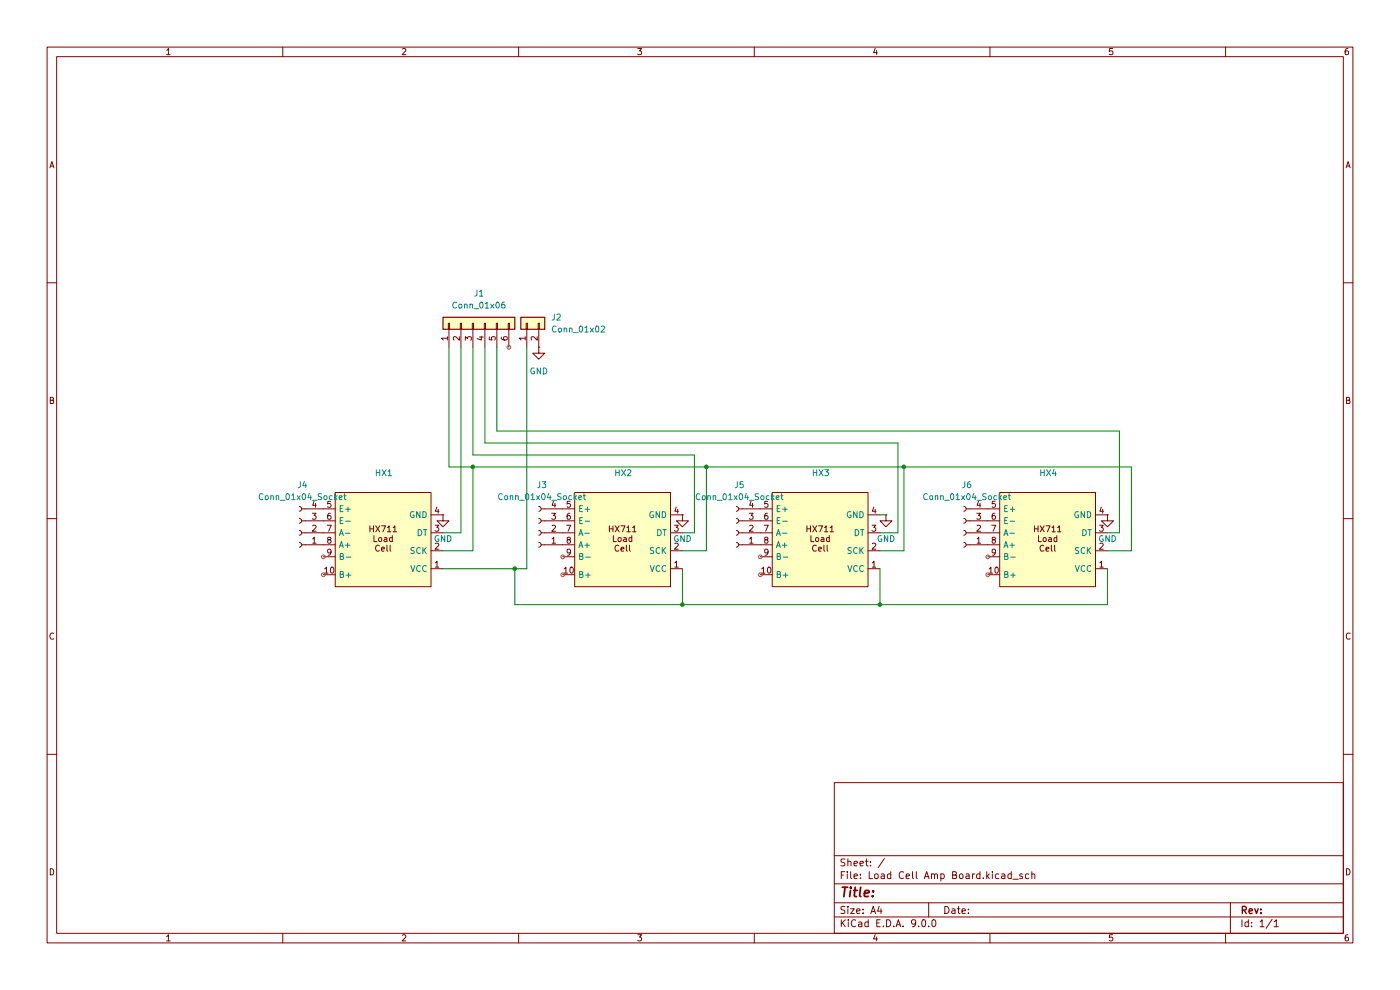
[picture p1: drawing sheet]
(kicad_sch
 (version 20250114)
 (generator "eeschema")
 (generator_version "9.0")
 (paper "A4")
 (lib_symbols
  (symbol "Arduino Custom:HX711_Load_Cell_Amp_Board" (exclude_from_sim no) (in_bom yes) (on_board yes)
   (property "Reference" "HX711" (at 3.81 21.59 0) (effects (font (size 1.27 1.27))))
   (property "Value" "" (at 0 0 0) (effects (font (size 1.27 1.27))))
   (property "Footprint" "" (at 0 0 0) (effects (font (size 1.27 1.27)) (hide yes)))
   (property "Datasheet" "" (at 0 0 0) (effects (font (size 1.27 1.27)) (hide yes)))
   (property "Description" "" (at 0 0 0) (effects (font (size 1.27 1.27)) (hide yes)))
   (symbol "HX711_Load_Cell_Amp_Board_1_1"
    (rectangle (start -20.32 20) (end 0 0) (stroke (width 0) (type solid)) (fill (type color) (color 255 255 194 1)))
    (text "HX711\nLoad\nCell" (at -10.16 10.16 0) (effects (font (size 1.27 1.27))))
    (pin bidirectional line (at -22.86 16.51 0) (length 2.54) (name "E+" (effects (font (size 1.27 1.27)))) (number "5" (effects (font (size 1.27 1.27)))))
    (pin bidirectional line (at -22.86 13.97 0) (length 2.54) (name "E-" (effects (font (size 1.27 1.27)))) (number "6" (effects (font (size 1.27 1.27)))))
    (pin bidirectional line (at -22.86 11.43 0) (length 2.54) (name "A-" (effects (font (size 1.27 1.27)))) (number "7" (effects (font (size 1.27 1.27)))))
    (pin bidirectional line (at -22.86 8.89 0) (length 2.54) (name "A+" (effects (font (size 1.27 1.27)))) (number "8" (effects (font (size 1.27 1.27)))))
    (pin bidirectional line (at -22.86 6.35 0) (length 2.54) (name "B-" (effects (font (size 1.27 1.27)))) (number "9" (effects (font (size 1.27 1.27)))))
    (pin bidirectional line (at -22.86 2.54 0) (length 2.54) (name "B+" (effects (font (size 1.27 1.27)))) (number "10" (effects (font (size 1.27 1.27)))))
    (pin power_in line (at 2.54 15.24 180) (length 2.54) (name "GND" (effects (font (size 1.27 1.27)))) (number "4" (effects (font (size 1.27 1.27)))))
    (pin bidirectional line (at 2.54 11.43 180) (length 2.54) (name "DT" (effects (font (size 1.27 1.27)))) (number "3" (effects (font (size 1.27 1.27)))))
    (pin bidirectional line (at 2.54 7.62 180) (length 2.54) (name "SCK" (effects (font (size 1.27 1.27)))) (number "2" (effects (font (size 1.27 1.27)))))
    (pin power_in line (at 2.54 3.81 180) (length 2.54) (name "VCC" (effects (font (size 1.27 1.27)))) (number "1" (effects (font (size 1.27 1.27))))))
   (embedded_fonts no))
  (symbol "Connector:Conn_01x04_Socket"
   (pin_names
    (offset 1.016) (hide yes)) (exclude_from_sim no) (in_bom yes) (on_board yes)
   (property "Reference" "J" (at 0 5.08 0) (effects (font (size 1.27 1.27))))
   (property "Value" "Conn_01x04_Socket" (at 0 -7.62 0) (effects (font (size 1.27 1.27))))
   (property "Footprint" "" (at 0 0 0) (effects (font (size 1.27 1.27)) (hide yes)))
   (property "Datasheet" "~" (at 0 0 0) (effects (font (size 1.27 1.27)) (hide yes)))
   (property "Description" "Generic connector, single row, 01x04, script generated" (at 0 0 0) (effects (font (size 1.27 1.27)) (hide yes)))
   (property "ki_locked" "" (at 0 0 0) (effects (font (size 1.27 1.27))))
   (symbol "Conn_01x04_Socket_1_1"
    (polyline (pts (xy -1.27 2.54) (xy -0.508 2.54)) (stroke (width 0.1524) (type default)) (fill (type none)))
    (polyline (pts (xy -1.27 0) (xy -0.508 0)) (stroke (width 0.1524) (type default)) (fill (type none)))
    (polyline (pts (xy -1.27 -2.54) (xy -0.508 -2.54)) (stroke (width 0.1524) (type default)) (fill (type none)))
    (polyline (pts (xy -1.27 -5.08) (xy -0.508 -5.08)) (stroke (width 0.1524) (type default)) (fill (type none)))
    (arc (start 0 2.032) (mid -0.5058 2.54) (end 0 3.048) (stroke (width 0.1524) (type default)) (fill (type none)))
    (arc (start 0 -0.508) (mid -0.5058 0) (end 0 0.508) (stroke (width 0.1524) (type default)) (fill (type none)))
    (arc (start 0 -3.048) (mid -0.5058 -2.54) (end 0 -2.032) (stroke (width 0.1524) (type default)) (fill (type none)))
    (arc (start 0 -5.588) (mid -0.5058 -5.08) (end 0 -4.572) (stroke (width 0.1524) (type default)) (fill (type none)))
    (pin passive line (at -5.08 2.54 0) (length 3.81) (name "Pin_1" (effects (font (size 1.27 1.27)))) (number "1" (effects (font (size 1.27 1.27)))))
    (pin passive line (at -5.08 0 0) (length 3.81) (name "Pin_2" (effects (font (size 1.27 1.27)))) (number "2" (effects (font (size 1.27 1.27)))))
    (pin passive line (at -5.08 -2.54 0) (length 3.81) (name "Pin_3" (effects (font (size 1.27 1.27)))) (number "3" (effects (font (size 1.27 1.27)))))
    (pin passive line (at -5.08 -5.08 0) (length 3.81) (name "Pin_4" (effects (font (size 1.27 1.27)))) (number "4" (effects (font (size 1.27 1.27))))))
   (embedded_fonts no))
  (symbol "Connector_Generic:Conn_01x02"
   (pin_names
    (offset 1.016) (hide yes)) (exclude_from_sim no) (in_bom yes) (on_board yes)
   (property "Reference" "J" (at 0 2.54 0) (effects (font (size 1.27 1.27))))
   (property "Value" "Conn_01x02" (at 0 -5.08 0) (effects (font (size 1.27 1.27))))
   (property "Footprint" "" (at 0 0 0) (effects (font (size 1.27 1.27)) (hide yes)))
   (property "Datasheet" "~" (at 0 0 0) (effects (font (size 1.27 1.27)) (hide yes)))
   (property "Description" "Generic connector, single row, 01x02, script generated (kicad-library-utils/schlib/autogen/connector/)" (at 0 0 0) (effects (font (size 1.27 1.27)) (hide yes)))
   (symbol "Conn_01x02_1_1"
    (rectangle (start -1.27 1.27) (end 1.27 -3.81) (stroke (width 0.254) (type default)) (fill (type background)))
    (rectangle (start -1.27 0.127) (end 0 -0.127) (stroke (width 0.1524) (type default)) (fill (type none)))
    (rectangle (start -1.27 -2.413) (end 0 -2.667) (stroke (width 0.1524) (type default)) (fill (type none)))
    (pin passive line (at -5.08 0 0) (length 3.81) (name "Pin_1" (effects (font (size 1.27 1.27)))) (number "1" (effects (font (size 1.27 1.27)))))
    (pin passive line (at -5.08 -2.54 0) (length 3.81) (name "Pin_2" (effects (font (size 1.27 1.27)))) (number "2" (effects (font (size 1.27 1.27))))))
   (embedded_fonts no))
  (symbol "Connector_Generic:Conn_01x06"
   (pin_names
    (offset 1.016) (hide yes)) (exclude_from_sim no) (in_bom yes) (on_board yes)
   (property "Reference" "J" (at 0 7.62 0) (effects (font (size 1.27 1.27))))
   (property "Value" "Conn_01x06" (at 0 -10.16 0) (effects (font (size 1.27 1.27))))
   (property "Footprint" "" (at 0 0 0) (effects (font (size 1.27 1.27)) (hide yes)))
   (property "Datasheet" "~" (at 0 0 0) (effects (font (size 1.27 1.27)) (hide yes)))
   (property "Description" "Generic connector, single row, 01x06, script generated (kicad-library-utils/schlib/autogen/connector/)" (at 0 0 0) (effects (font (size 1.27 1.27)) (hide yes)))
   (symbol "Conn_01x06_1_1"
    (rectangle (start -1.27 6.35) (end 1.27 -8.89) (stroke (width 0.254) (type default)) (fill (type background)))
    (rectangle (start -1.27 5.207) (end 0 4.953) (stroke (width 0.1524) (type default)) (fill (type none)))
    (rectangle (start -1.27 2.667) (end 0 2.413) (stroke (width 0.1524) (type default)) (fill (type none)))
    (rectangle (start -1.27 0.127) (end 0 -0.127) (stroke (width 0.1524) (type default)) (fill (type none)))
    (rectangle (start -1.27 -2.413) (end 0 -2.667) (stroke (width 0.1524) (type default)) (fill (type none)))
    (rectangle (start -1.27 -4.953) (end 0 -5.207) (stroke (width 0.1524) (type default)) (fill (type none)))
    (rectangle (start -1.27 -7.493) (end 0 -7.747) (stroke (width 0.1524) (type default)) (fill (type none)))
    (pin passive line (at -5.08 5.08 0) (length 3.81) (name "Pin_1" (effects (font (size 1.27 1.27)))) (number "1" (effects (font (size 1.27 1.27)))))
    (pin passive line (at -5.08 2.54 0) (length 3.81) (name "Pin_2" (effects (font (size 1.27 1.27)))) (number "2" (effects (font (size 1.27 1.27)))))
    (pin passive line (at -5.08 0 0) (length 3.81) (name "Pin_3" (effects (font (size 1.27 1.27)))) (number "3" (effects (font (size 1.27 1.27)))))
    (pin passive line (at -5.08 -2.54 0) (length 3.81) (name "Pin_4" (effects (font (size 1.27 1.27)))) (number "4" (effects (font (size 1.27 1.27)))))
    (pin passive line (at -5.08 -5.08 0) (length 3.81) (name "Pin_5" (effects (font (size 1.27 1.27)))) (number "5" (effects (font (size 1.27 1.27)))))
    (pin passive line (at -5.08 -7.62 0) (length 3.81) (name "Pin_6" (effects (font (size 1.27 1.27)))) (number "6" (effects (font (size 1.27 1.27))))))
   (embedded_fonts no))
  (symbol "power:GND"
   (power)
   (pin_numbers (hide yes))
   (pin_names
    (offset 0) (hide yes)) (exclude_from_sim no) (in_bom yes) (on_board yes)
   (property "Reference" "#PWR" (at 0 -6.35 0) (effects (font (size 1.27 1.27)) (hide yes)))
   (property "Value" "GND" (at 0 -3.81 0) (effects (font (size 1.27 1.27))))
   (property "Footprint" "" (at 0 0 0) (effects (font (size 1.27 1.27)) (hide yes)))
   (property "Datasheet" "" (at 0 0 0) (effects (font (size 1.27 1.27)) (hide yes)))
   (property "Description" "Power symbol creates a global label with name \"GND\" , ground" (at 0 0 0) (effects (font (size 1.27 1.27)) (hide yes)))
   (symbol "GND_0_1"
    (polyline (pts (xy 0 0) (xy 0 -1.27) (xy 1.27 -1.27) (xy 0 -2.54) (xy -1.27 -1.27) (xy 0 -1.27)) (stroke (width 0) (type default)) (fill (type none))))
   (symbol "GND_1_1"
    (pin power_in line (at 0 0 270) (length 0) (name "~" (effects (font (size 1.27 1.27)))) (number "1" (effects (font (size 1.27 1.27))))))
   (embedded_fonts no)))
 (junction
  (at 191.77 99.06)
  (diameter 0)
  (color 0 0 0 0))
 (junction
  (at 186.69 128.27)
  (diameter 0)
  (color 0 0 0 0))
 (junction
  (at 109.22 120.65)
  (diameter 0)
  (color 0 0 0 0))
 (junction
  (at 144.78 128.27)
  (diameter 0)
  (color 0 0 0 0))
 (junction
  (at 100.33 99.06)
  (diameter 0)
  (color 0 0 0 0))
 (junction
  (at 149.86 99.06)
  (diameter 0)
  (color 0 0 0 0))
 (wire
  (pts (xy 97.79 113.03) (xy 97.79 73.66))
  (stroke (width 0) (type default)))
 (wire
  (pts (xy 95.25 99.06) (xy 95.25 73.66))
  (stroke (width 0) (type default)))
 (wire
  (pts (xy 237.49 91.44) (xy 105.41 91.44))
  (stroke (width 0) (type default)))
 (wire
  (pts (xy 234.95 120.65) (xy 234.95 128.27))
  (stroke (width 0) (type default)))
 (wire
  (pts (xy 100.33 96.52) (xy 100.33 73.66))
  (stroke (width 0) (type default)))
 (wire
  (pts (xy 105.41 91.44) (xy 105.41 73.66))
  (stroke (width 0) (type default)))
 (wire
  (pts (xy 234.95 128.27) (xy 186.69 128.27))
  (stroke (width 0) (type default)))
 (wire
  (pts (xy 186.69 109.22) (xy 187.96 109.22))
  (stroke (width 0) (type default)))
 (wire
  (pts (xy 190.5 113.03) (xy 190.5 93.98))
  (stroke (width 0) (type default)))
 (wire
  (pts (xy 191.77 99.06) (xy 149.86 99.06))
  (stroke (width 0) (type default)))
 (wire
  (pts (xy 190.5 93.98) (xy 102.87 93.98))
  (stroke (width 0) (type default)))
 (wire
  (pts (xy 109.22 128.27) (xy 144.78 128.27))
  (stroke (width 0) (type default)))
 (wire
  (pts (xy 191.77 116.84) (xy 191.77 99.06))
  (stroke (width 0) (type default)))
 (wire
  (pts (xy 100.33 116.84) (xy 100.33 99.06))
  (stroke (width 0) (type default)))
 (wire
  (pts (xy 237.49 113.03) (xy 237.49 91.44))
  (stroke (width 0) (type default)))
 (wire
  (pts (xy 109.22 128.27) (xy 109.22 120.65))
  (stroke (width 0) (type default)))
 (wire
  (pts (xy 186.69 113.03) (xy 190.5 113.03))
  (stroke (width 0) (type default)))
 (wire
  (pts (xy 111.76 120.65) (xy 109.22 120.65))
  (stroke (width 0) (type default)))
 (wire
  (pts (xy 234.95 116.84) (xy 240.03 116.84))
  (stroke (width 0) (type default)))
 (wire
  (pts (xy 144.78 113.03) (xy 147.32 113.03))
  (stroke (width 0) (type default)))
 (wire
  (pts (xy 93.98 116.84) (xy 100.33 116.84))
  (stroke (width 0) (type default)))
 (wire
  (pts (xy 240.03 116.84) (xy 240.03 99.06))
  (stroke (width 0) (type default)))
 (wire
  (pts (xy 109.22 120.65) (xy 93.98 120.65))
  (stroke (width 0) (type default)))
 (wire
  (pts (xy 93.98 113.03) (xy 97.79 113.03))
  (stroke (width 0) (type default)))
 (wire
  (pts (xy 111.76 73.66) (xy 111.76 120.65))
  (stroke (width 0) (type default)))
 (wire
  (pts (xy 147.32 96.52) (xy 100.33 96.52))
  (stroke (width 0) (type default)))
 (wire
  (pts (xy 144.78 116.84) (xy 149.86 116.84))
  (stroke (width 0) (type default)))
 (wire
  (pts (xy 102.87 93.98) (xy 102.87 73.66))
  (stroke (width 0) (type default)))
 (wire
  (pts (xy 100.33 99.06) (xy 149.86 99.06))
  (stroke (width 0) (type default)))
 (wire
  (pts (xy 234.95 113.03) (xy 237.49 113.03))
  (stroke (width 0) (type default)))
 (wire
  (pts (xy 100.33 99.06) (xy 95.25 99.06))
  (stroke (width 0) (type default)))
 (wire
  (pts (xy 144.78 120.65) (xy 144.78 128.27))
  (stroke (width 0) (type default)))
 (wire
  (pts (xy 186.69 116.84) (xy 191.77 116.84))
  (stroke (width 0) (type default)))
 (wire
  (pts (xy 186.69 120.65) (xy 186.69 128.27))
  (stroke (width 0) (type default)))
 (wire
  (pts (xy 240.03 99.06) (xy 191.77 99.06))
  (stroke (width 0) (type default)))
 (wire
  (pts (xy 186.69 128.27) (xy 144.78 128.27))
  (stroke (width 0) (type default)))
 (wire
  (pts (xy 147.32 113.03) (xy 147.32 96.52))
  (stroke (width 0) (type default)))
 (wire
  (pts (xy 149.86 116.84) (xy 149.86 99.06))
  (stroke (width 0) (type default)))
 (symbol
  (lib_id "Connector_Generic:Conn_01x02")
  (at 111.76 68.58 90)
  (unit 1)
  (exclude_from_sim no)
  (in_bom yes)
  (on_board yes)
  (dnp no)
  (fields_autoplaced yes)
  (property "Reference" "J2" (at 116.84 67.3099 90) (effects (font (size 1.27 1.27)) (justify right)))
  (property "Value" "Conn_01x02" (at 116.84 69.8499 90) (effects (font (size 1.27 1.27)) (justify right)))
  (property "Footprint" "Connector_JST:JST_XH_B2B-XH-A_1x02_P2.50mm_Vertical" (at 111.76 68.58 0) (effects (font (size 1.27 1.27)) (hide yes)))
  (property "Datasheet" "~" (at 111.76 68.58 0) (effects (font (size 1.27 1.27)) (hide yes)))
  (property "Description" "Generic connector, single row, 01x02, script generated (kicad-library-utils/schlib/autogen/connector/)" (at 111.76 68.58 0) (effects (font (size 1.27 1.27)) (hide yes)))
  (pin "2")
  (pin "1"))
 (symbol
  (lib_id "power:GND")
  (at 234.95 109.22 0)
  (unit 1)
  (exclude_from_sim no)
  (in_bom yes)
  (on_board yes)
  (dnp no)
  (fields_autoplaced yes)
  (property "Reference" "#PWR04" (at 234.95 115.57 0) (effects (font (size 1.27 1.27)) (hide yes)))
  (property "Value" "GND" (at 234.95 114.3 0) (effects (font (size 1.27 1.27))))
  (property "Footprint" "" (at 234.95 109.22 0) (effects (font (size 1.27 1.27)) (hide yes)))
  (property "Datasheet" "" (at 234.95 109.22 0) (effects (font (size 1.27 1.27)) (hide yes)))
  (property "Description" "Power symbol creates a global label with name \"GND\" , ground" (at 234.95 109.22 0) (effects (font (size 1.27 1.27)) (hide yes)))
  (pin "1"))
 (symbol
  (lib_id "Connector:Conn_01x04_Socket")
  (at 63.5 113.03 180)
  (unit 1)
  (exclude_from_sim no)
  (in_bom yes)
  (on_board yes)
  (dnp no)
  (fields_autoplaced yes)
  (property "Reference" "J4" (at 64.135 102.87 0) (effects (font (size 1.27 1.27))))
  (property "Value" "Conn_01x04_Socket" (at 64.135 105.41 0) (effects (font (size 1.27 1.27))))
  (property "Footprint" "Connector_Molex:Molex_Micro-Fit_3.0_43045-0412_2x02_P3.00mm_Vertical" (at 63.5 113.03 0) (effects (font (size 1.27 1.27)) (hide yes)))
  (property "Datasheet" "~" (at 63.5 113.03 0) (effects (font (size 1.27 1.27)) (hide yes)))
  (property "Description" "Generic connector, single row, 01x04, script generated" (at 63.5 113.03 0) (effects (font (size 1.27 1.27)) (hide yes)))
  (pin "1")
  (pin "2")
  (pin "3")
  (pin "4"))
 (symbol
  (lib_id "power:GND")
  (at 144.78 109.22 0)
  (unit 1)
  (exclude_from_sim no)
  (in_bom yes)
  (on_board yes)
  (dnp no)
  (fields_autoplaced yes)
  (property "Reference" "#PWR02" (at 144.78 115.57 0) (effects (font (size 1.27 1.27)) (hide yes)))
  (property "Value" "GND" (at 144.78 114.3 0) (effects (font (size 1.27 1.27))))
  (property "Footprint" "" (at 144.78 109.22 0) (effects (font (size 1.27 1.27)) (hide yes)))
  (property "Datasheet" "" (at 144.78 109.22 0) (effects (font (size 1.27 1.27)) (hide yes)))
  (property "Description" "Power symbol creates a global label with name \"GND\" , ground" (at 144.78 109.22 0) (effects (font (size 1.27 1.27)) (hide yes)))
  (pin "1"))
 (symbol
  (lib_id "Connector_Generic:Conn_01x06")
  (at 100.33 68.58 90)
  (unit 1)
  (exclude_from_sim no)
  (in_bom yes)
  (on_board yes)
  (dnp no)
  (fields_autoplaced yes)
  (property "Reference" "J1" (at 101.6 62.23 90) (effects (font (size 1.27 1.27))))
  (property "Value" "Conn_01x06" (at 101.6 64.77 90) (effects (font (size 1.27 1.27))))
  (property "Footprint" "Connector_Molex:Molex_Micro-Fit_3.0_43650-0619_1x06_P3.00mm_Vertical" (at 100.33 68.58 0) (effects (font (size 1.27 1.27)) (hide yes)))
  (property "Datasheet" "~" (at 100.33 68.58 0) (effects (font (size 1.27 1.27)) (hide yes)))
  (property "Description" "Generic connector, single row, 01x06, script generated (kicad-library-utils/schlib/autogen/connector/)" (at 100.33 68.58 0) (effects (font (size 1.27 1.27)) (hide yes)))
  (pin "3")
  (pin "6")
  (pin "5")
  (pin "2")
  (pin "4")
  (pin "1"))
 (symbol
  (lib_id "power:GND")
  (at 187.96 109.22 0)
  (unit 1)
  (exclude_from_sim no)
  (in_bom yes)
  (on_board yes)
  (dnp no)
  (fields_autoplaced yes)
  (property "Reference" "#PWR03" (at 187.96 115.57 0) (effects (font (size 1.27 1.27)) (hide yes)))
  (property "Value" "GND" (at 187.96 114.3 0) (effects (font (size 1.27 1.27))))
  (property "Footprint" "" (at 187.96 109.22 0) (effects (font (size 1.27 1.27)) (hide yes)))
  (property "Datasheet" "" (at 187.96 109.22 0) (effects (font (size 1.27 1.27)) (hide yes)))
  (property "Description" "Power symbol creates a global label with name \"GND\" , ground" (at 187.96 109.22 0) (effects (font (size 1.27 1.27)) (hide yes)))
  (pin "1"))
 (symbol
  (lib_id "Connector:Conn_01x04_Socket")
  (at 156.21 113.03 180)
  (unit 1)
  (exclude_from_sim no)
  (in_bom yes)
  (on_board yes)
  (dnp no)
  (fields_autoplaced yes)
  (property "Reference" "J5" (at 156.845 102.87 0) (effects (font (size 1.27 1.27))))
  (property "Value" "Conn_01x04_Socket" (at 156.845 105.41 0) (effects (font (size 1.27 1.27))))
  (property "Footprint" "Connector_Molex:Molex_Micro-Fit_3.0_43045-0412_2x02_P3.00mm_Vertical" (at 156.21 113.03 0) (effects (font (size 1.27 1.27)) (hide yes)))
  (property "Datasheet" "~" (at 156.21 113.03 0) (effects (font (size 1.27 1.27)) (hide yes)))
  (property "Description" "Generic connector, single row, 01x04, script generated" (at 156.21 113.03 0) (effects (font (size 1.27 1.27)) (hide yes)))
  (pin "1")
  (pin "2")
  (pin "3")
  (pin "4"))
 (symbol
  (lib_id "Arduino Custom:HX711_Load_Cell_Amp_Board")
  (at 184.15 124.46 0)
  (unit 1)
  (exclude_from_sim no)
  (in_bom yes)
  (on_board yes)
  (dnp no)
  (fields_autoplaced yes)
  (property "Reference" "HX3" (at 174.12 100.33 0) (effects (font (size 1.27 1.27))))
  (property "Value" "~" (at 174.12 102.87 0) (effects (font (size 1.27 1.27))))
  (property "Footprint" "_Arduino_Custom:HX711 Load Cell Amp Board" (at 184.15 124.46 0) (effects (font (size 1.27 1.27)) (hide yes)))
  (property "Datasheet" "" (at 184.15 124.46 0) (effects (font (size 1.27 1.27)) (hide yes)))
  (property "Description" "" (at 184.15 124.46 0) (effects (font (size 1.27 1.27)) (hide yes)))
  (pin "3")
  (pin "7")
  (pin "8")
  (pin "10")
  (pin "4")
  (pin "2")
  (pin "6")
  (pin "5")
  (pin "9")
  (pin "1"))
 (symbol
  (lib_id "Arduino Custom:HX711_Load_Cell_Amp_Board")
  (at 142.24 124.46 0)
  (unit 1)
  (exclude_from_sim no)
  (in_bom yes)
  (on_board yes)
  (dnp no)
  (fields_autoplaced yes)
  (property "Reference" "HX2" (at 132.21 100.33 0) (effects (font (size 1.27 1.27))))
  (property "Value" "~" (at 132.21 102.87 0) (effects (font (size 1.27 1.27))))
  (property "Footprint" "_Arduino_Custom:HX711 Load Cell Amp Board" (at 142.24 124.46 0) (effects (font (size 1.27 1.27)) (hide yes)))
  (property "Datasheet" "" (at 142.24 124.46 0) (effects (font (size 1.27 1.27)) (hide yes)))
  (property "Description" "" (at 142.24 124.46 0) (effects (font (size 1.27 1.27)) (hide yes)))
  (pin "3")
  (pin "7")
  (pin "8")
  (pin "10")
  (pin "4")
  (pin "2")
  (pin "6")
  (pin "5")
  (pin "9")
  (pin "1"))
 (symbol
  (lib_id "Connector:Conn_01x04_Socket")
  (at 204.47 113.03 180)
  (unit 1)
  (exclude_from_sim no)
  (in_bom yes)
  (on_board yes)
  (dnp no)
  (fields_autoplaced yes)
  (property "Reference" "J6" (at 205.105 102.87 0) (effects (font (size 1.27 1.27))))
  (property "Value" "Conn_01x04_Socket" (at 205.105 105.41 0) (effects (font (size 1.27 1.27))))
  (property "Footprint" "Connector_Molex:Molex_Micro-Fit_3.0_43045-0412_2x02_P3.00mm_Vertical" (at 204.47 113.03 0) (effects (font (size 1.27 1.27)) (hide yes)))
  (property "Datasheet" "~" (at 204.47 113.03 0) (effects (font (size 1.27 1.27)) (hide yes)))
  (property "Description" "Generic connector, single row, 01x04, script generated" (at 204.47 113.03 0) (effects (font (size 1.27 1.27)) (hide yes)))
  (pin "1")
  (pin "2")
  (pin "3")
  (pin "4"))
 (symbol
  (lib_id "power:GND")
  (at 114.3 73.66 0)
  (unit 1)
  (exclude_from_sim no)
  (in_bom yes)
  (on_board yes)
  (dnp no)
  (fields_autoplaced yes)
  (property "Reference" "#PWR05" (at 114.3 80.01 0) (effects (font (size 1.27 1.27)) (hide yes)))
  (property "Value" "GND" (at 114.3 78.74 0) (effects (font (size 1.27 1.27))))
  (property "Footprint" "" (at 114.3 73.66 0) (effects (font (size 1.27 1.27)) (hide yes)))
  (property "Datasheet" "" (at 114.3 73.66 0) (effects (font (size 1.27 1.27)) (hide yes)))
  (property "Description" "Power symbol creates a global label with name \"GND\" , ground" (at 114.3 73.66 0) (effects (font (size 1.27 1.27)) (hide yes)))
  (pin "1"))
 (symbol
  (lib_id "Arduino Custom:HX711_Load_Cell_Amp_Board")
  (at 232.41 124.46 0)
  (unit 1)
  (exclude_from_sim no)
  (in_bom yes)
  (on_board yes)
  (dnp no)
  (fields_autoplaced yes)
  (property "Reference" "HX4" (at 222.38 100.33 0) (effects (font (size 1.27 1.27))))
  (property "Value" "~" (at 222.38 102.87 0) (effects (font (size 1.27 1.27))))
  (property "Footprint" "_Arduino_Custom:HX711 Load Cell Amp Board" (at 232.41 124.46 0) (effects (font (size 1.27 1.27)) (hide yes)))
  (property "Datasheet" "" (at 232.41 124.46 0) (effects (font (size 1.27 1.27)) (hide yes)))
  (property "Description" "" (at 232.41 124.46 0) (effects (font (size 1.27 1.27)) (hide yes)))
  (pin "3")
  (pin "7")
  (pin "8")
  (pin "10")
  (pin "4")
  (pin "2")
  (pin "6")
  (pin "5")
  (pin "9")
  (pin "1"))
 (symbol
  (lib_id "Arduino Custom:HX711_Load_Cell_Amp_Board")
  (at 91.44 124.46 0)
  (unit 1)
  (exclude_from_sim no)
  (in_bom yes)
  (on_board yes)
  (dnp no)
  (fields_autoplaced yes)
  (property "Reference" "HX1" (at 81.41 100.33 0) (effects (font (size 1.27 1.27))))
  (property "Value" "~" (at 81.41 102.87 0) (effects (font (size 1.27 1.27))))
  (property "Footprint" "_Arduino_Custom:HX711 Load Cell Amp Board" (at 91.44 124.46 0) (effects (font (size 1.27 1.27)) (hide yes)))
  (property "Datasheet" "" (at 91.44 124.46 0) (effects (font (size 1.27 1.27)) (hide yes)))
  (property "Description" "" (at 91.44 124.46 0) (effects (font (size 1.27 1.27)) (hide yes)))
  (pin "6")
  (pin "4")
  (pin "5")
  (pin "9")
  (pin "7")
  (pin "8")
  (pin "10")
  (pin "3")
  (pin "2")
  (pin "1"))
 (symbol
  (lib_id "power:GND")
  (at 93.98 109.22 0)
  (unit 1)
  (exclude_from_sim no)
  (in_bom yes)
  (on_board yes)
  (dnp no)
  (fields_autoplaced yes)
  (property "Reference" "#PWR01" (at 93.98 115.57 0) (effects (font (size 1.27 1.27)) (hide yes)))
  (property "Value" "GND" (at 93.98 114.3 0) (effects (font (size 1.27 1.27))))
  (property "Footprint" "" (at 93.98 109.22 0) (effects (font (size 1.27 1.27)) (hide yes)))
  (property "Datasheet" "" (at 93.98 109.22 0) (effects (font (size 1.27 1.27)) (hide yes)))
  (property "Description" "Power symbol creates a global label with name \"GND\" , ground" (at 93.98 109.22 0) (effects (font (size 1.27 1.27)) (hide yes)))
  (pin "1"))
 (symbol
  (lib_id "Connector:Conn_01x04_Socket")
  (at 114.3 113.03 180)
  (unit 1)
  (exclude_from_sim no)
  (in_bom yes)
  (on_board yes)
  (dnp no)
  (fields_autoplaced yes)
  (property "Reference" "J3" (at 114.935 102.87 0) (effects (font (size 1.27 1.27))))
  (property "Value" "Conn_01x04_Socket" (at 114.935 105.41 0) (effects (font (size 1.27 1.27))))
  (property "Footprint" "Connector_Molex:Molex_Micro-Fit_3.0_43045-0412_2x02_P3.00mm_Vertical" (at 114.3 113.03 0) (effects (font (size 1.27 1.27)) (hide yes)))
  (property "Datasheet" "~" (at 114.3 113.03 0) (effects (font (size 1.27 1.27)) (hide yes)))
  (property "Description" "Generic connector, single row, 01x04, script generated" (at 114.3 113.03 0) (effects (font (size 1.27 1.27)) (hide yes)))
  (pin "1")
  (pin "2")
  (pin "3")
  (pin "4"))
 (sheet_instances
  (path ""
   (page "1")))
 (embedded_fonts no))
